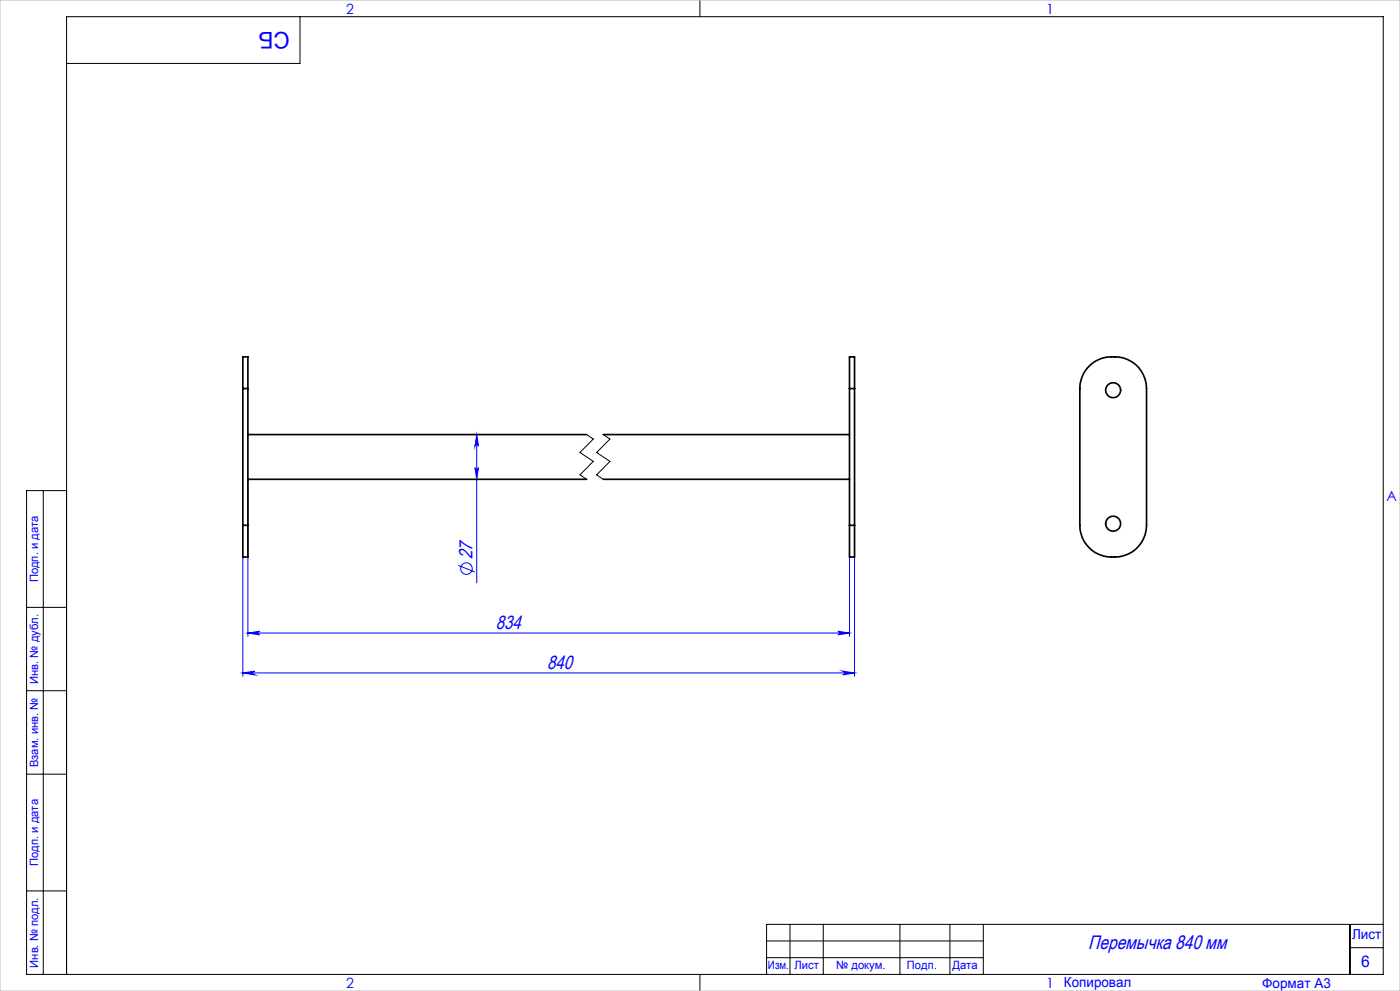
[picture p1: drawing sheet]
<svg xmlns="http://www.w3.org/2000/svg" width="420mm" height="297mm" viewBox="0 0 420 297" stroke-linecap="round" stroke-linejoin="round" font-family="sans-serif">
<g fill="none" stroke="#00f" stroke-width=".3">
<path d="M143 130.2l.5 3.5a.53 .53 0 0 0-.5-.5 .53 .53 0 0 0-.5 .5zM143 130.2v44.5M74.4 143.6v47.1M142.5 140.2a.53 .53 0 0 0 .5 .5 .53 .53 0 0 0 .5-.5l-.5 3.4zM254.8 143.6v47.1M72.8 167v35.7M137.5 169.4l4.9 2M256.4 167v35.7M74.4 189.7l3.5-.5a.53 .53 0 0 0-.5 .5 .53 .53 0 0 0 .5 .5zM74.4 189.7h180.4M251.4 189.2l3.4 .5-3.4 .5a.53 .53 0 0 0 .5-.5 .53 .53 0 0 0-.5-.5zM72.8 201.7l3.6-.5a.55 .55 0 0 0-.6 .5 .55 .55 0 0 0 .6 .5z"/>
<path d="M72.8 201.7h183.6M252.8 201.2l3.6 .5-3.6 .5a.55 .55 0 0 0 .6-.5 .55 .55 0 0 0-.6-.5z"/>
<circle cx="139.9" cy="170.4" r="1.73"/>
</g>
<g fill="none" stroke="#000" stroke-width=".3">
<path d="M90 5v14h-70M210 0v5M176 130.2l2 1.4-4 4 4 2.7-4 4 2 1.3M181 130.2l2 1.4-4 4 4 2.7-4 4 2 1.3M13 147v145M20 147h-12v145h407v-287h-395v287M8 182h12M8 207h12M8 232h12M8 267h12M237 277v15M247 277v15"/>
<path d="M270 277v15M285 277v15M295 277v15M405 277v15M415 277h-185v15M210 292v5M230 282h65M230 287h65M405 284h10"/>
</g>
<path d="M0 0h420v297h-420z" fill="none" stroke="#c0c0c0" stroke-width=".3"/>
<g fill="#00f">
<path d="M74.4 189.7l3.5-.5a.53 .53 0 0 0-.5 .5 .53 .53 0 0 0 .5 .5zM251.4 189.2l3.4 .5-3.4 .5a.53 .53 0 0 0 .5-.5 .53 .53 0 0 0-.5-.5zM72.8 201.7l3.6-.5a.55 .55 0 0 0-.6 .5 .55 .55 0 0 0 .6 .5zM252.8 201.2l3.6 .5-3.6 .5a.55 .55 0 0 0 .6-.5 .55 .55 0 0 0-.6-.5z"/>
<path d="M143 130.2l.5 3.5a.53 .53 0 0 0-.5-.5 .53 .53 0 0 0-.5 .5zM142.5 140.2a.53 .53 0 0 0 .5 .5 .53 .53 0 0 0 .5-.5l-.5 3.4z"/>
</g>
<g fill="none" stroke="#000" stroke-width=".5">
<path d="M72.8 116.4v-9.4h1.6v9.4M72.8 116.4h1.6M72.8 116.4v41M74.4 116.4v41M254.8 116.4v-9.4h1.6v9.4M254.8 116.4h1.6M254.8 116.4v41M256.4 116.4v41M326.3 110.2a10.5 10.5 0 0 1 16.1 1.1 9.5 9.5 0 0 1 1.6 5.1v41a9.5 9.5 0 0 1-10.6 9.5 9.5 9.5 0 0 1-9.4-9.5v-41a9.6 9.6 0 0 1 2.3-6.2zM74.4 130.2h101.6M181 130.2h73.8M72.8 157.4v9.5h1.6v-9.5"/>
<path d="M72.8 157.4h1.6M74.4 143.6h101.6M181 143.6h73.8M254.8 157.4v9.5h1.6v-9.5M254.8 157.4h1.6"/>
<circle cx="333.9" cy="116.9" r="2.25"/>
<circle cx="333.9" cy="156.9" r="2.25"/>
</g>
<text font-size="6.9" fill="#00f" x="86.9" y="9.4" transform="rotate(-180 86.9 9.4)">СБ</text>
<text font-size="5.8" fill="#00f" x="326.5" y="284.5">Перемычка 840 мм</text>
<g font-size="5.7" fill="#00f">
<text x="141.8" y="167.5" transform="rotate(-90 141.8 167.5)">27</text>
<text x="148.7" y="188.5">834</text>
<text x="164.2" y="200.4">840</text>
</g>
<text font-size="4.8" fill="#00f" x="408.3" y="289.7">6</text>
<g font-size="4.2" fill="#00f">
<text x="103.8" y="4.2">2</text>
<text x="313.8" y="4.2">1</text>
<text x="415.9" y="150.2">A</text>
<text x="103.8" y="296.2">2</text>
<text x="313.8" y="296.2">1</text>
</g>
<g font-size="4.1" fill="#00f">
<text x="405.6" y="281.5">Лист</text>
<text x="319.2" y="295.9">Копировал</text>
<text x="378.7" y="296">Формат А3</text>
</g>
<g font-size="3.4" fill="#00f">
<text x="11.4" y="174.5" transform="rotate(-90 11.4 174.5)">Подп. и дата</text>
<text x="11.4" y="205" transform="rotate(-90 11.4 205)">Инв. № дубл.</text>
<text x="11.4" y="229.9" transform="rotate(-90 11.4 229.9)">Взам. инв. №</text>
<text x="11.4" y="259.5" transform="rotate(-90 11.4 259.5)">Подп. и дата</text>
<text x="11.4" y="290" transform="rotate(-90 11.4 290)">Инв. № подл.</text>
<text x="230.4" y="290.4">Изм.</text>
<text x="238.3" y="290.4">Лист</text>
<text x="250.9" y="290.4">№ докум.</text>
<text x="272.1" y="290.4">Подп.</text>
<text x="285.7" y="290.5">Дата</text>
</g>
</svg>
